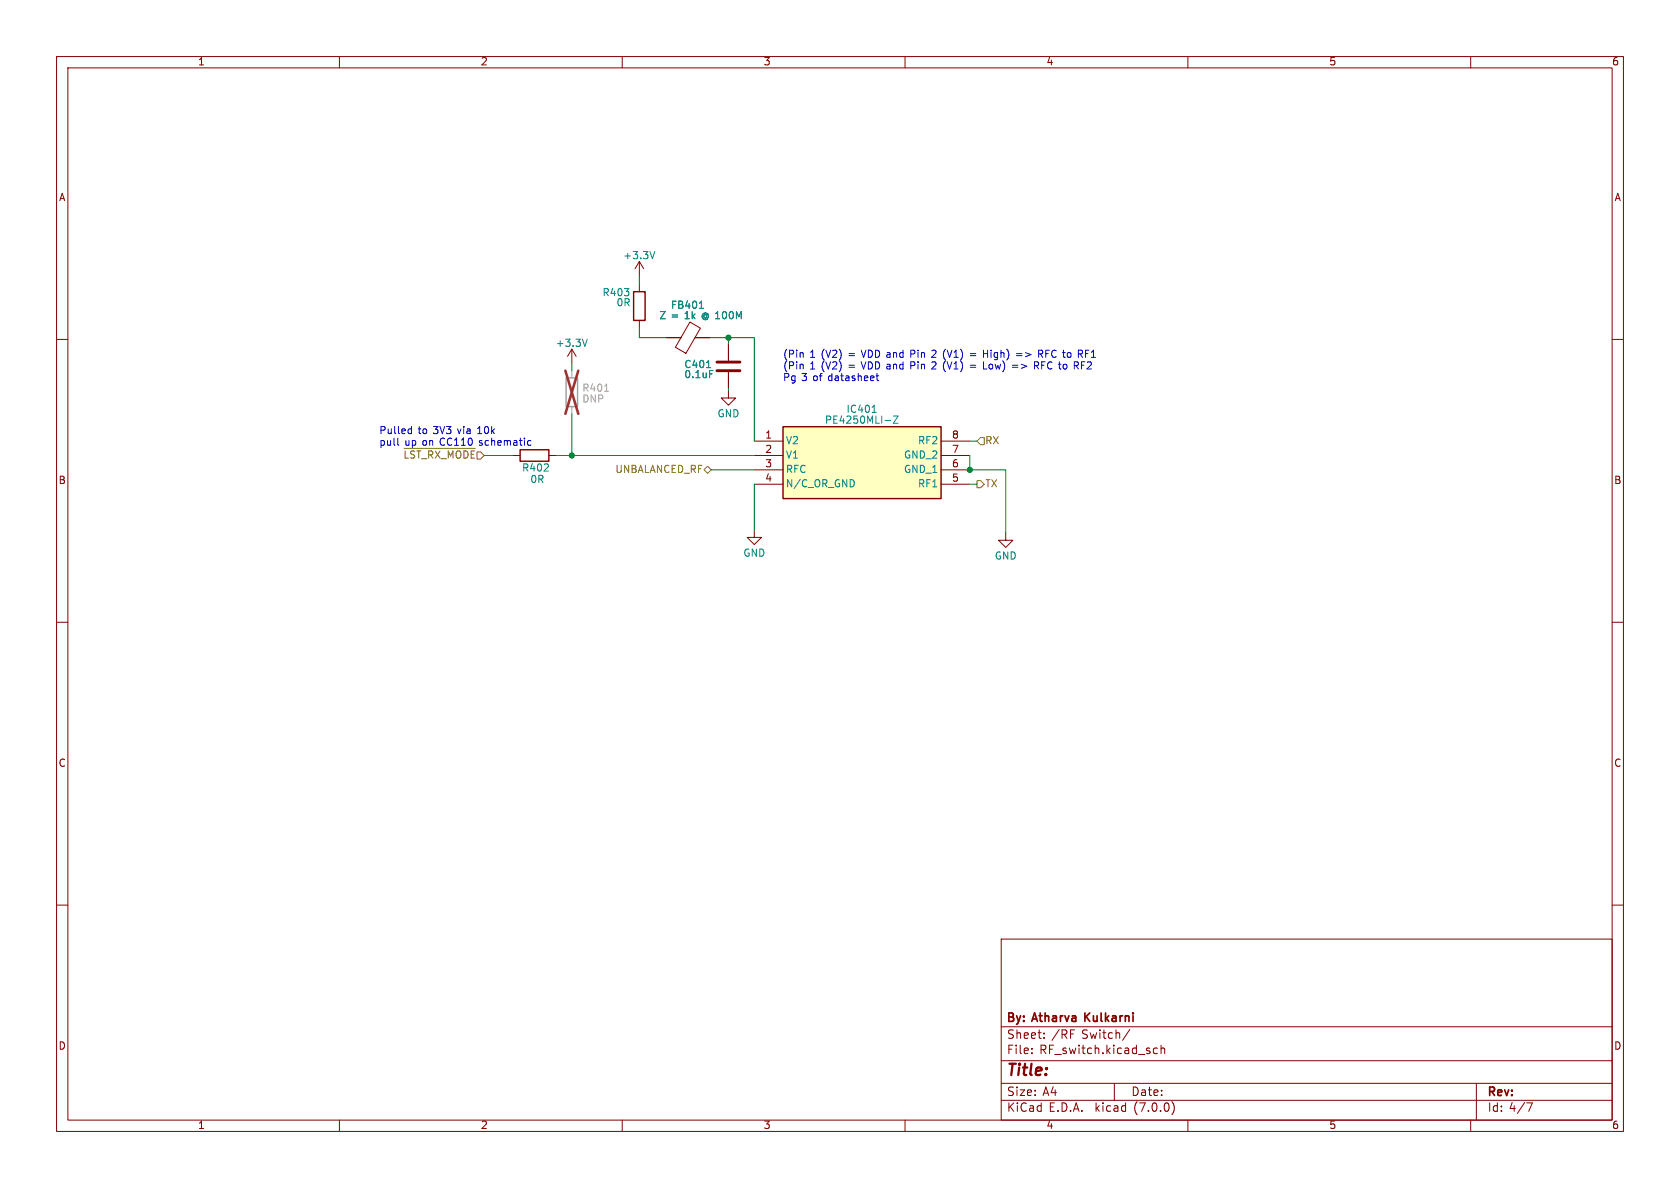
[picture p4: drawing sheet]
<svg xmlns="http://www.w3.org/2000/svg" width="297mm" height="210mm" viewBox="0 0 297 210" stroke-linecap="round" stroke-linejoin="round" font-family="sans-serif">
<g fill="none" stroke="#840000" stroke-width=".18">
<path d="M10 10h277v190h-277zM12 12h273v186h-273zM60 10v2M110 10v2M160 10v2M210 10v2M260 10v2M10 60h2M113 46.2v2.6M113 50.3v1.3M113 56.6v1.3M113 46.2l-.7 1.3"/>
<path d="M113 46.2l.8 1.3M117.9 59.7h2.5M122 56.9l1.8 1.1-2.5 4.5-1.9-1.1zM122.9 59.7h2.6M285 60h2M101.1 61.7l-.8 1.3M101.1 61.7v2.6M101.1 61.7l.8 1.3M128.8 69.1v1.3h1.2l-1.2 1.2-1.3-1.2h1.3M128.8 61v2.8M128.8 65.8v2.8M133.3 78h5.1"/>
<path d="M166.4 78h5M90.7 80.5h1.2M97 80.5h1.3M133.3 93.7v1.3h1.3l-1.3 1.3-1.2-1.3h1.2M133.3 80.5h5.1M133.3 83.1h5.1M133.3 85.6h5.1M166.4 80.5h5M166.4 83.1h5M166.4 85.6h5M177.8 94.2v1.3h1.3l-1.3 1.3-1.3-1.3h1.3M10 110h2"/>
<path d="M285 110h2M10 160h2M285 160h2M177 166h108v32h-108zM60 198v2M110 198v2M160 198v2M177 194.5h108M177 191.5h108M177 187.5h108M177 181.5h108M182.4 186.1v.2"/>
<path d="M182.4 185.3v.2M184.6 183.4v.2M184.6 182.6v.2M197 191.5v3M199.7 182l-1.3 1.9M204 186.1l.2 .2 .4-.1M204.6 185.3h-.4l-.2 .1M205.3 185.4l.2-.1h.3l.1 1M205.3 184.8v1.5M207.2 194.7a1.72 1.72 0 0 1 0 2.3M210 198v2M260 198v2"/>
<path d="M261 191.5v6.5M269.9 195h1l-.6 1.5"/>
</g>
<path d="M103.8 60l-.4 1.2M115.8 44.5l-.5 1.2M123.6 54.5h.8M124.9 65h.7M125.5 65.5h.6M154.2 72.9h.7M156.5 74.3h.9M157.9 73.5h.9l-.9 1.3h.9" fill="none" stroke="#008484" stroke-width=".18"/>
<path d="M126.7 65.5h4.1M126.7 64h4.1" fill="none" stroke="#840000" stroke-width=".51"/>
<path d="M138.4 75.4h28v12.7h-28z" fill="#ffffc2" stroke="#ffffc2" stroke-width=".18"/>
<path d="M112 51.6h2v5h-2zM91.9 79.5h5.1v2h-5.1zM138.4 75.4h28v12.7h-28z" fill="none" stroke="#840000" stroke-width=".25"/>
<path d="M100.1 66.8h2v5.1h-2z" fill="none" stroke="#a1a1a1" stroke-width=".25"/>
<path d="M101.1 65.5v1.3M101.1 71.9v1.3M106.9 69.2h.7" fill="none" stroke="#a1a1a1" stroke-width=".18"/>
<path d="M99.9 65.5l2.3 7.7M102.2 65.5l-2.3 7.7" fill="none" stroke="#9d3333" stroke-width=".46"/>
<g fill="none" stroke="#848400" stroke-width=".18">
<path d="M71.4 79.3h12.6M71.6 79.7v1.3M72.6 80v.1M74 79.7v1.3M75.8 79.7v1.3M76.5 80v.1M76.9 79.7l.9 1.3M77.8 79.7l-.9 1.3M80.7 79.9l-.1 .2M81.4 79.9l.1 .2M82 79.7v1.3M82.6 79.9l.1 .4"/>
<path d="M83.3 79.7v1.3M84.3 79.9h.7l.6 .6-.6 .7h-.7zM173.4 77.3h.6v1.3h-.6l-.7-.6zM79.2 81v-1.3l.5 .9 .4-.9v1.3M125.1 82.4l.6 .7-.6 .6-.6-.6zM172.7 85h.7l.6 .6-.6 .6h-.7z"/>
</g>
<g fill="none" stroke="#0000c2" stroke-width=".18">
<path d="M70.3 77.4v1.1l.2 .2M72.4 75.8l.3 .1M72.7 75.4v1.3M72.7 76.6l-.3 .1M93.5 77.9h.4M93.9 78.7h-.4M154.9 66.4h.5M155 66v1.1l.4 .2M164.9 61.9l-.2 .1M164.9 64l-.2 .1M165.4 62.4l-.7 .8h.8M165.4 64.5l-.7 .7h.8"/>
<path d="M171.5 62.5h1M171.5 62.9h1M171.5 64.6h1M171.5 64.9h1M173.9 62.5h.7M173.9 61.9v1.3M173.9 64v1.2h.6M179 64.6h1M179 64.9h1M179.7 62.5h1M179.7 62.9h1M182.9 64v1.2"/>
<path d="M183.2 64.6l.4 .6M183.4 64l.2 .2v.3l-.7 .1M183.6 62.6l.6-.1 .1-.2v-.3l-.7-.1v1.3M183.9 62.6l.4 .6"/>
</g>
<g fill="none" stroke="#008400" stroke-width=".18">
<path d="M113 57.9v1.8h4.9M113 48.8v1.5M125.5 59.7h7.8v18.3M128.8 59.7v1.3M101.1 64.3v1.2M101.1 73.2v7.3M128.8 68.6v.5M171.4 78h1.3M85.6 80.5h5.1M98.3 80.5h35M125.7 83.1h7.6M133.3 85.6v8.1"/>
<path d="M171.4 80.5v2.6h6.4v11.1M171.4 85.6h1.3"/>
</g>
<g fill="#008400" stroke="#008400" stroke-width=".18">
<circle cx="101.1" cy="80.5" r=".46"/>
<circle cx="171.4" cy="83.1" r=".46"/>
<circle cx="128.8" cy="59.7" r=".46"/>
</g>
<text font-size="2.8" fill="#840000" x="178" y="190.8">Title:</text>
<g font-size="2.1" fill="#840000">
<text x="178" y="183.9">Sheet:</text>
<text x="178" y="181.1">By: Atharva</text>
<text x="185.9" y="183.9">/RF</text>
<text x="191.2" y="183.9">Switch/</text>
<text x="192.3" y="181.1">Kulkarni</text>
<text x="178" y="186.6">File:</text>
<text x="183.8" y="186.6">RF_switch.kicad_sch</text>
<text x="178" y="196.8">KiCad</text>
<text x="178" y="194">Size:</text>
<text x="184.3" y="194">A4</text>
<text x="185.4" y="196.8">E.D.A.</text>
<text x="193.7" y="196.8">kicad</text>
<text x="200" y="194">Date:</text>
<text x="200.6" y="196.8">(7.0.0)</text>
<text x="263" y="194.2">Rev:</text>
<text x="263" y="196.8">Id: 4/7</text>
</g>
<g font-size="1.8" fill="#840000">
<text x="35" y="11.8">1</text>
<text x="85" y="11.8">2</text>
<text x="135" y="11.8">3</text>
<text x="185" y="11.8">4</text>
<text x="235" y="11.8">5</text>
<text x="285" y="11.8">6</text>
<text x="10.4" y="35.8">A</text>
<text x="285.4" y="35.8">A</text>
<text x="135.2" y="77.7">1</text>
<text x="168.2" y="77.7">8</text>
<text x="135.2" y="80.3">2</text>
<text x="135.2" y="82.8">3</text>
<text x="168.2" y="82.8">6</text>
<text x="168.2" y="80.3">7</text>
<text x="10.3" y="85.8">B</text>
<text x="135.2" y="85.3">4</text>
<text x="168.2" y="85.3">5</text>
<text x="285.3" y="85.8">B</text>
<text x="10.3" y="135.8">C</text>
<text x="285.3" y="135.8">C</text>
<text x="10.3" y="185.8">D</text>
<text x="285.3" y="185.8">D</text>
<text x="35" y="199.8">1</text>
<text x="85" y="199.8">2</text>
<text x="135" y="199.8">3</text>
<text x="185" y="199.8">4</text>
<text x="235" y="199.8">5</text>
<text x="285" y="199.8">6</text>
</g>
<g font-size="1.8" fill="#008484">
<text x="110.1" y="46.1">+3.3V</text>
<text x="106.5" y="52.6">R403</text>
<text x="108.9" y="54.4">0R</text>
<text x="116.5" y="56.7">Z =</text>
<text x="118.6" y="54.9">FB401</text>
<text x="121.1" y="56.7">1k</text>
<text x="124.2" y="56.7">@ 100M</text>
<text x="98.2" y="61.6">+3.3V</text>
<text x="120.9" y="65.3">C401</text>
<text x="120.9" y="67.1">0.1uF</text>
<text x="126.8" y="74">GND</text>
<text x="145.8" y="75.2">PE4250MLI-Z</text>
<text x="149.6" y="73.3">IC401</text>
<text x="92.2" y="83.6">R402</text>
<text x="138.9" y="78.8">V2</text>
<text x="138.9" y="81.3">V1</text>
<text x="138.9" y="83.9">RFC</text>
<text x="159.7" y="83.9">GND_1</text>
<text x="159.7" y="81.3">GND_2</text>
<text x="162.2" y="78.8">RF2</text>
<text x="93.7" y="85.7">0R</text>
<text x="138.9" y="86.4">N/C_OR_GND</text>
<text x="162.2" y="86.4">RF1</text>
<text x="131.4" y="98.7">GND</text>
<text x="175.8" y="99.2">GND</text>
</g>
<g font-size="1.8" fill="#0000c2">
<text x="138.4" y="63.4">(Pin</text>
<text x="138.4" y="65.5">(Pin</text>
<text x="143.2" y="63.4">1 (V2)</text>
<text x="143.2" y="65.5">1 (V2)</text>
<text x="150.2" y="63.4">=</text>
<text x="150.2" y="65.5">=</text>
<text x="152.6" y="63.4">VDD and</text>
<text x="152.6" y="65.5">VDD and</text>
<text x="161.5" y="63.4">Pin</text>
<text x="161.5" y="65.5">Pin</text>
<text x="165.4" y="63.4">2 (V1)</text>
<text x="165.4" y="65.5">2 (V1)</text>
<text x="174.8" y="63.4">High)</text>
<text x="174.8" y="65.5">Low)</text>
<text x="180.1" y="65.5">=&gt;</text>
<text x="180.8" y="63.4">=&gt;</text>
<text x="184.1" y="65.5">RFC to</text>
<text x="184.8" y="63.4">RFC to</text>
<text x="191.4" y="65.5">RF2</text>
<text x="192.1" y="63.4">RF1</text>
<text x="138.4" y="67.6">Pg 3 of</text>
<text x="146.6" y="67.6">datasheet</text>
<text x="67.1" y="76.9">Pulled</text>
<text x="73.9" y="76.9">to</text>
<text x="76.7" y="76.9">3V3</text>
<text x="81.1" y="76.9">via</text>
<text x="84.7" y="76.9">10k</text>
<text x="67.1" y="79">pull</text>
<text x="71.6" y="79">up on CC110</text>
<text x="85" y="79">schematic</text>
</g>
<g font-size="1.8" fill="#a1a1a1">
<text x="102.9" y="69.5">R401</text>
<text x="102.9" y="71.4">DNP</text>
</g>
<g font-size="1.8" fill="#848400">
<text x="71.2" y="82">~{LST_RX_MODE}</text>
<text x="108.7" y="83.9">UNBALANCED_RF</text>
<text x="174.2" y="78.8">RX</text>
<text x="174.2" y="86.4">TX</text>
</g>
</svg>
